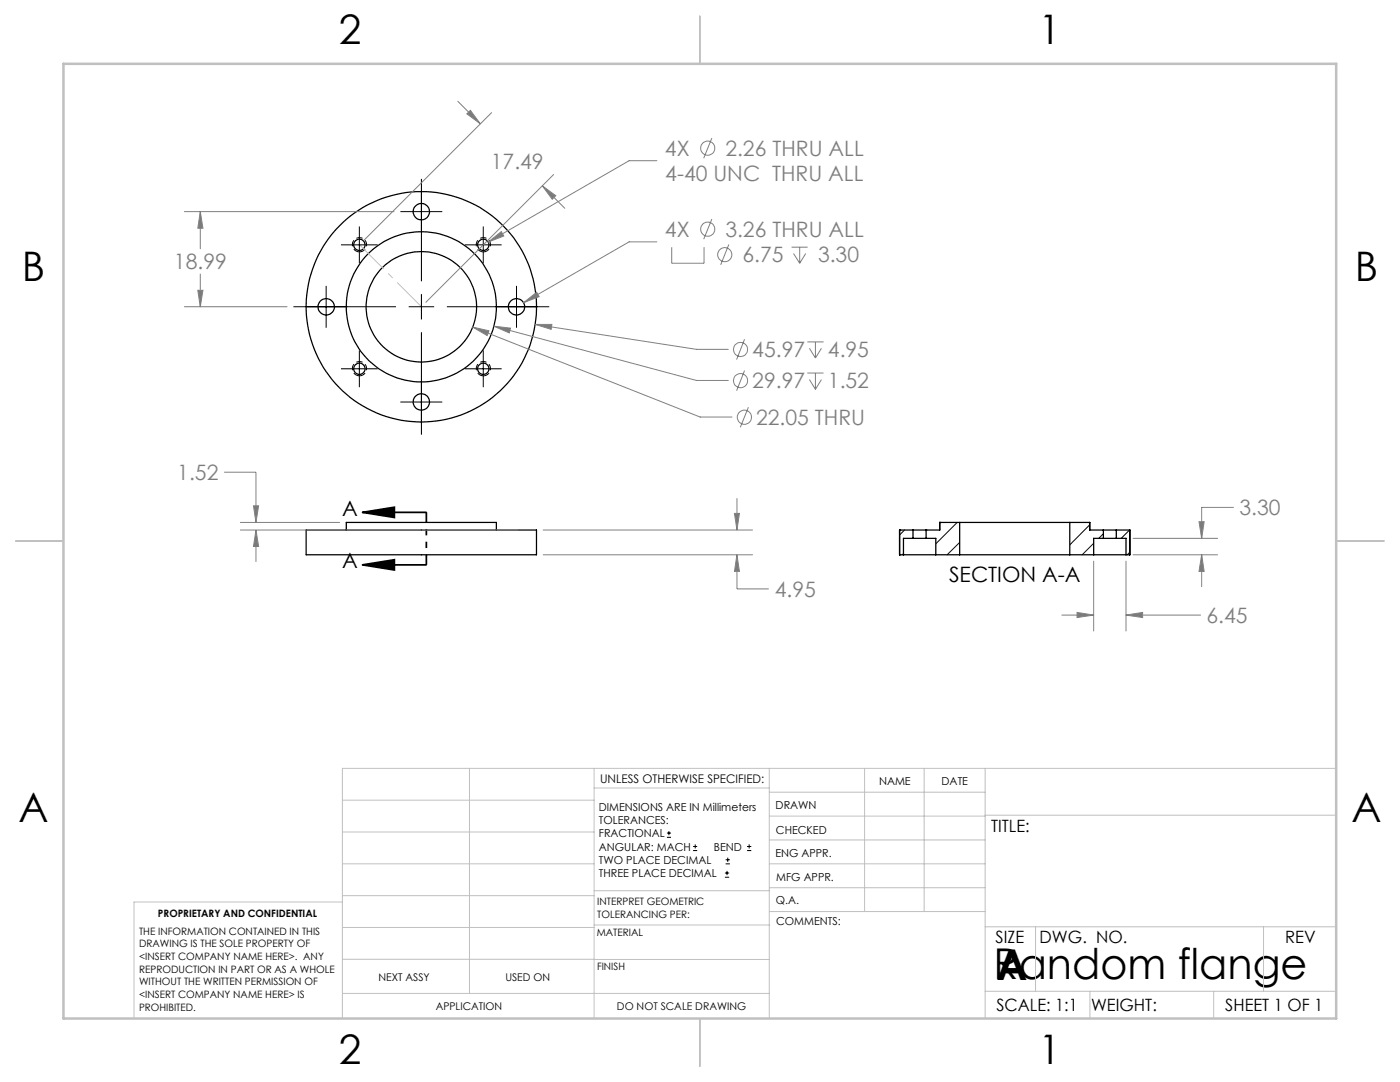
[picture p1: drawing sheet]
<svg xmlns="http://www.w3.org/2000/svg" width="279mm" height="216mm" viewBox="0 0 279 216" stroke-linecap="round" stroke-linejoin="round" font-family="sans-serif">
<g fill="none" stroke="#000" stroke-width=".25">
<path d="M61.1 105.8h46v4.9h-46zM69.1 105.8v-1.6h30v1.6M179.5 110.7h.1M179.5 105.8h.1M179.5 105.8v4.9M179.5 110.7h.8M179.5 105.8h2.7M180.3 110.7h6.5M182.2 107.4h2.6M182.2 105.8h2.6M182.2 107.4h-1.9v3.3M182.2 105.8v1.6"/>
<path d="M184.8 107.4h2v3.3M184.8 105.8v1.6M186.8 110.7h4.7M187.5 104.2h.1M187.5 104.2v1.6h-2.7M187.5 104.2h4M191.5 104.2h22M191.5 110.7h22M191.5 104.2v6.5M213.5 104.2h4v1.6M213.5 110.7h4.8M213.5 104.2v6.5"/>
<path d="M217.5 104.2v1.6h2.7M218.3 110.7h6.4M220.2 107.4h2.6M220.2 105.8h2.6M220.2 107.4h-1.9v3.3M220.2 105.8v1.6M222.8 105.8h2.7v4.9h-.8M222.8 107.4h1.9v3.3M222.8 105.8v1.6M225.5 105.8v4.9"/>
<circle cx="71.7" cy="48.9" r="1.13"/>
<circle cx="84.1" cy="42.2" r="1.63"/>
<circle cx="96.5" cy="48.9" r="1.13"/>
<circle cx="65.1" cy="61.2" r="1.64"/>
<circle cx="71.7" cy="73.6" r="1.13"/>
<circle cx="84.1" cy="61.2" r="11"/>
<circle cx="84.1" cy="61.2" r="15"/>
<circle cx="84.1" cy="61.2" r="23"/>
<circle cx="96.5" cy="73.6" r="1.13"/>
<circle cx="103.1" cy="61.2" r="1.63"/>
<circle cx="84.1" cy="80.2" r="1.64"/>
</g>
<g fill="none" stroke="#000" stroke-width=".2">
<path d="M84.1 35.7v20.4M65.1 57v8.4M68.1 48.9h7.3M71.7 45.2v7.3M79.9 42.2h8.4M84.1 58.7v5M92.8 48.9h7.3M96.4 45.2v7.3M103.1 57v8.4M58.6 61.2h20.4M68.1 73.6h7.3M71.7 69.9v7.4"/>
<path d="M81.6 61.2h5M84.1 66.3v20.4M89.2 61.2h20.4M92.8 73.6h7.3M96.4 69.9v7.4M79.9 80.2h8.4M180.3 110.5l-.2 .2M180.5 105.8l-1 1M185 105.8l-.2 .1M191 104.2l-4.2 4.3M191.5 108.2l-2.5 2.5M217.5 104.7l-4 4"/>
<path d="M218.3 108.4l-2.3 2.3M220.2 106.5l-.9 .9M225.4 105.8l-1.6 1.6M225.5 110.2l-.5 .5M133.1 167.1h.8M133.1 166.2h.8M133.5 165.8v.9M138.3 169.7h.8M138.3 168.9h.8M138.7 168.5v.8M144.7 175h.8M144.7 174.2h.8"/>
<path d="M144.8 172.4h.9M144.8 171.6h.9M145.1 173.8v.8M145.2 171.1v.9M149.1 169.7h.8M149.1 168.9h.8M149.5 168.5v.8"/>
</g>
<g fill="none" stroke="#808080" stroke-width=".2">
<path d="M91.4 20.2l4.4 4.5M93.2 22.7l.7-.7 1.9 2.7zM98.1 22.5l-25.5 25.4M108.2 37.1l4.5 4.5M108.2 37.1l2.7 2-.7 .7zM110.5 34.8l-25.5 25.5M131.1 32.1h-5.5l-28.2 16.2M142.1 27.6l-1.7 4M36.8 42.2h41.8M39.5 57.9h1l-.5 3.3zM40 42.2l.5 3.3h-1zM40 42.2v7.4"/>
<path d="M40 54.7v6.5M97.4 48.3l2.6-2.1 .5 .9zM131.1 48.3h-5.5l-21.1 12.1M134.1 49.3v3.2h6.4v-3.2M142.1 43.7l-1.7 4M145.5 48.8l-1.7 4M158 49.3h3.2M158.4 50.6l1.2 1.9M159.6 49.3v3.2M160.8 50.6l-1.2 1.9M36.8 61.2h20.5M94.3 65.3l3.3 .7-.4 1z"/>
<path d="M94.3 65.3l45.4 17.9h6.4M98.6 65.1l3.3 .4-.3 .9zM98.6 65.1l40.4 10.8h6.3M104.5 60.4l2.6-2.1 .5 .9zM106.8 64.7h3.3l-.1 1zM106.8 64.7l32.2 5h6.3M148.6 67.7l-1.6 4.1M148.6 73.9l-1.6 4.1M161.1 68.2h3.3M161.1 74.4h3.3M161.5 69.5l1.2 1.9M161.5 75.7l1.2 2"/>
<path d="M162.7 68.2v3.2M162.7 74.4v3.3M163.9 69.5l-1.2 1.9M163.9 75.7l-1.2 2M44.7 94.2h6.4v10M147.1 99.4v6.4M149.4 81.2l-1.7 4.1M47.9 105.8h55.5M47.9 104.2h19.9M50.6 100.9h1l-.5 3.3zM51.1 105.8l.5 3.2h-1zM51.1 105.8v6.3"/>
<path d="M108.3 105.8h41.9M108.3 110.7h41.9M146.6 102.4h1l-.5 3.4zM147.1 110.7l.5 3.3h-1zM147.1 110.7v6.8h6.3M218.3 112v13.9M224.7 112v13.9M226.1 110.7h16.9M226.1 107.4h16.9M239.3 104.1h1l-.5 3.3zM239.8 110.7l.5 3.3h-1zM239.8 110.7v6.4"/>
<path d="M246.2 101.2h-6.4v6.2M211.9 122.7h6.4M214.9 122.2l3.4 .5-3.4 .5zM224.7 122.7l3.3-.5v1zM224.7 122.7h14.9"/>
<circle cx="141.3" cy="29.6" r="1.41"/>
<circle cx="141.3" cy="45.7" r="1.41"/>
<circle cx="144.6" cy="50.8" r="1.41"/>
<circle cx="147.8" cy="69.7" r="1.41"/>
<circle cx="147.8" cy="76" r="1.4"/>
<circle cx="148.6" cy="83.3" r="1.41"/>
</g>
<path d="M72.4 102.2l6.3-1v2.1zM72.4 112.7l6.3-1v2zM72.4 102.2h12.7M72.4 112.7h12.7" fill="none" stroke="#000" stroke-width=".35"/>
<path d="M71.7 50.3a1.42 1.42 0 0 1-1.2-2.1 1.42 1.42 0 0 1 2.4-.2 1.42 1.42 0 0 1-1 2.2l-.2 .1M96.5 50.3a1.42 1.42 0 0 1-1.3-2.1 1.42 1.42 0 0 1 2.4-.2 1.42 1.42 0 0 1-1 2.2l-.1 .1M71.7 75a1.42 1.42 0 0 1-1.2-2.1 1.42 1.42 0 0 1 2.4-.1 1.42 1.42 0 0 1-1 2.2h-.2M96.5 75a1.42 1.42 0 0 1-1.3-2.1 1.42 1.42 0 0 1 2.4-.1 1.42 1.42 0 0 1-1 2.2h-.1" fill="none" stroke="#000" stroke-width=".2" stroke-dasharray="1.3 .6" stroke-linecap="butt"/>
<path d="M85.1 102.2v10.5" fill="none" stroke="#000" stroke-width=".35" stroke-dasharray="6.3 1.3 1.3 1.3 1.3 1.3" stroke-dashoffset="4.3" stroke-linecap="butt"/>
<path d="M71.7 48.8l12.4 12.4" fill="none" stroke="#c0c0c0" stroke-width=".2" stroke-dasharray="15.2 1.3 1.3 1.3" stroke-dashoffset="8.4" stroke-linecap="butt"/>
<g fill="none" stroke="#c0c0c0" stroke-width=".2">
<path d="M68.3 159.7h50.3M93.7 153.3v44.9M118.6 153.3v49.9M118.6 157.2h34.9M153.5 153.3v49.9M153.5 158.1h43.1M172.5 153.3v28.6M184.4 153.3v28.6M196.6 153.3v49.9M266.7 153.3h-198.4v49.9M68.3 178.7h50.3M68.3 172.4h50.3"/>
<path d="M68.3 166h50.3M68.3 180h-41.6v23.2M118.6 177.7h35M153.5 167.6h43.1M153.5 162.8h43.1M153.5 172.4h43.1M153.5 177.1h43.1M196.6 162.7h70.1M68.3 198.2h85.2M68.3 191.4l85.2 .1M68.3 185.1h50.3M118.6 184.6h35"/>
<path d="M153.6 181.9h43M196.6 197.8h70.1M196.6 184.9h70.1M206.7 184.9v12.9M217.5 197.8v5.4M242.2 197.8v5.4M252.2 184.9v12.9"/>
</g>
<path d="M139.7 3.2v9.5M3.1 107.9h9.6M266.7 107.9h9.5M139.7 203.2v9.6" fill="none" stroke="#c0c0c0" stroke-width=".25"/>
<path d="M12.7 12.7h254v190.5h-254z" fill="none" stroke="#c0c0c0" stroke-width=".5"/>
<path d="M72.4 102.2l6.3-1v2.1zM72.4 112.7l6.3-1v2z" fill="#000"/>
<g fill="#808080">
<path d="M97.4 48.3l3.1-1.2-.5-.9zM104.5 60.4l3.1-1.2-.5-.9zM106.8 64.7l3.2 1 .1-1zM98.6 65.1l3 1.3 .3-.9zM94.3 65.3l2.9 1.7 .4-1zM40 42.2l.5 3.3h-1zM39.5 57.9h1l-.5 3.3zM239.3 104.1h1l-.5 3.3zM239.8 110.7l.5 3.3h-1zM214.9 122.2l3.4 .5-3.4 .5zM224.7 122.7l3.3-.5v1z"/>
<path d="M93.2 22.7l.7-.7 1.9 2.7zM108.2 37.1l2.7 2-.7 .7z"/>
<path d="M146.6 102.4h1l-.5 3.4zM147.1 110.7l.5 3.3h-1zM50.6 100.9h1l-.5 3.3zM51.1 105.8l.5 3.2h-1z"/>
</g>
<g font-size="8.5">
<text x="198.3" y="195.4">Random flange</text>
<text x="198.9" y="195.5">A</text>
</g>
<g font-size="8.1">
<text x="67.6" y="8.9">2</text>
<text x="207.3" y="8.9">1</text>
<text x="4.4" y="56.1">B</text>
<text x="270.4" y="56.1">B</text>
<text x="3.7" y="164.1">A</text>
<text x="269.7" y="164.1">A</text>
<text x="67.6" y="212.4">2</text>
<text x="207.3" y="212.4">1</text>
</g>
<g font-size="4.2" fill="#808080">
<text x="98" y="33.6">17.49</text>
<text x="132.7" y="31.1">4X</text>
<text x="144.8" y="31.1">2.26 THRU ALL</text>
<text x="132.8" y="36.2">4-40 UNC THRU ALL</text>
<text x="132.7" y="47.3">4X</text>
<text x="144.8" y="47.3">3.26 THRU ALL</text>
<text x="34.7" y="53.7">18.99</text>
<text x="148.2" y="52.4">6.75</text>
<text x="163.3" y="52.4">3.30</text>
<text x="150.1" y="71.3">45.97</text>
<text x="165.2" y="71.3">4.95</text>
<text x="150.1" y="77.5">29.97</text>
<text x="165.2" y="77.5">1.52</text>
<text x="150.9" y="84.8">22.05 THRU</text>
<text x="35.4" y="95.8">1.52</text>
<text x="247.4" y="102.8">3.30</text>
<text x="154.6" y="119.1">4.95</text>
<text x="240.8" y="124.3">6.45</text>
</g>
<g font-size="4.2">
<text x="68.3" y="102.9">A</text>
<text x="68.3" y="113.4">A</text>
<text x="189.4" y="116.2">SECTION A-A</text>
</g>
<g font-size="3.4">
<text x="197.8" y="166">TITLE:</text>
<text x="198.7" y="188.1">SIZE</text>
<text x="207.5" y="188.1">DWG. NO.</text>
<text x="256.5" y="188.2">REV</text>
<text x="198.8" y="201.7">SCALE: 1:1</text>
<text x="217.7" y="201.8">WEIGHT:</text>
<text x="244.5" y="201.7">SHEET 1 OF 1</text>
</g>
<text font-size="2.4" x="119.8" y="156.2">UNLESS OTHERWISE SPECIFIED:</text>
<g font-size="2.2">
<text x="119.5" y="161.8">DIMENSIONS ARE IN Millimeters</text>
<text x="154.8" y="161.4">DRAWN</text>
<text x="175.4" y="156.6">NAME</text>
<text x="187.9" y="156.7">DATE</text>
<text x="119.5" y="164.4">TOLERANCES:</text>
<text x="119.5" y="167.1">FRACTIONAL</text>
<text x="154.9" y="166.3">CHECKED</text>
<text x="119.5" y="169.7">ANGULAR: MACH</text>
<text x="119.5" y="172.4">TWO PLACE DECIMAL</text>
<text x="142.5" y="169.7">BEND</text>
<text x="154.8" y="171">ENG APPR.</text>
<text x="119.5" y="175">THREE PLACE DECIMAL</text>
<text x="154.9" y="175.7">MFG APPR.</text>
<text x="154.9" y="180.4">Q.A.</text>
<text x="154.9" y="184.6">COMMENTS:</text>
</g>
<g font-size="2.1">
<text x="75.5" y="195.7">NEXT ASSY</text>
<text x="100.9" y="195.7">USED ON</text>
<text x="86.9" y="201.5">APPLICATION</text>
<text x="123.1" y="201.6">DO NOT SCALE DRAWING</text>
</g>
<g font-size="2">
<text x="31.5" y="182.9">PROPRIETARY AND CONFIDENTIAL</text>
<text x="119.2" y="180.6">INTERPRET GEOMETRIC</text>
<text x="119.2" y="183.1">TOLERANCING PER:</text>
<text x="27.8" y="186.5">THE INFORMATION CONTAINED IN THIS</text>
<text x="27.8" y="189">DRAWING IS THE SOLE PROPERTY OF</text>
<text x="27.8" y="191.6">&lt;INSERT COMPANY NAME HERE&gt;. ANY</text>
<text x="119.1" y="186.7">MATERIAL</text>
<text x="27.8" y="194.1">REPRODUCTION IN PART OR AS A WHOLE</text>
<text x="27.8" y="196.6">WITHOUT THE WRITTEN PERMISSION OF</text>
<text x="119.1" y="193.5">FINISH</text>
<text x="27.8" y="199.1">&lt;INSERT COMPANY NAME HERE&gt; IS</text>
<text x="27.8" y="201.7">PROHIBITED.</text>
</g>
</svg>
